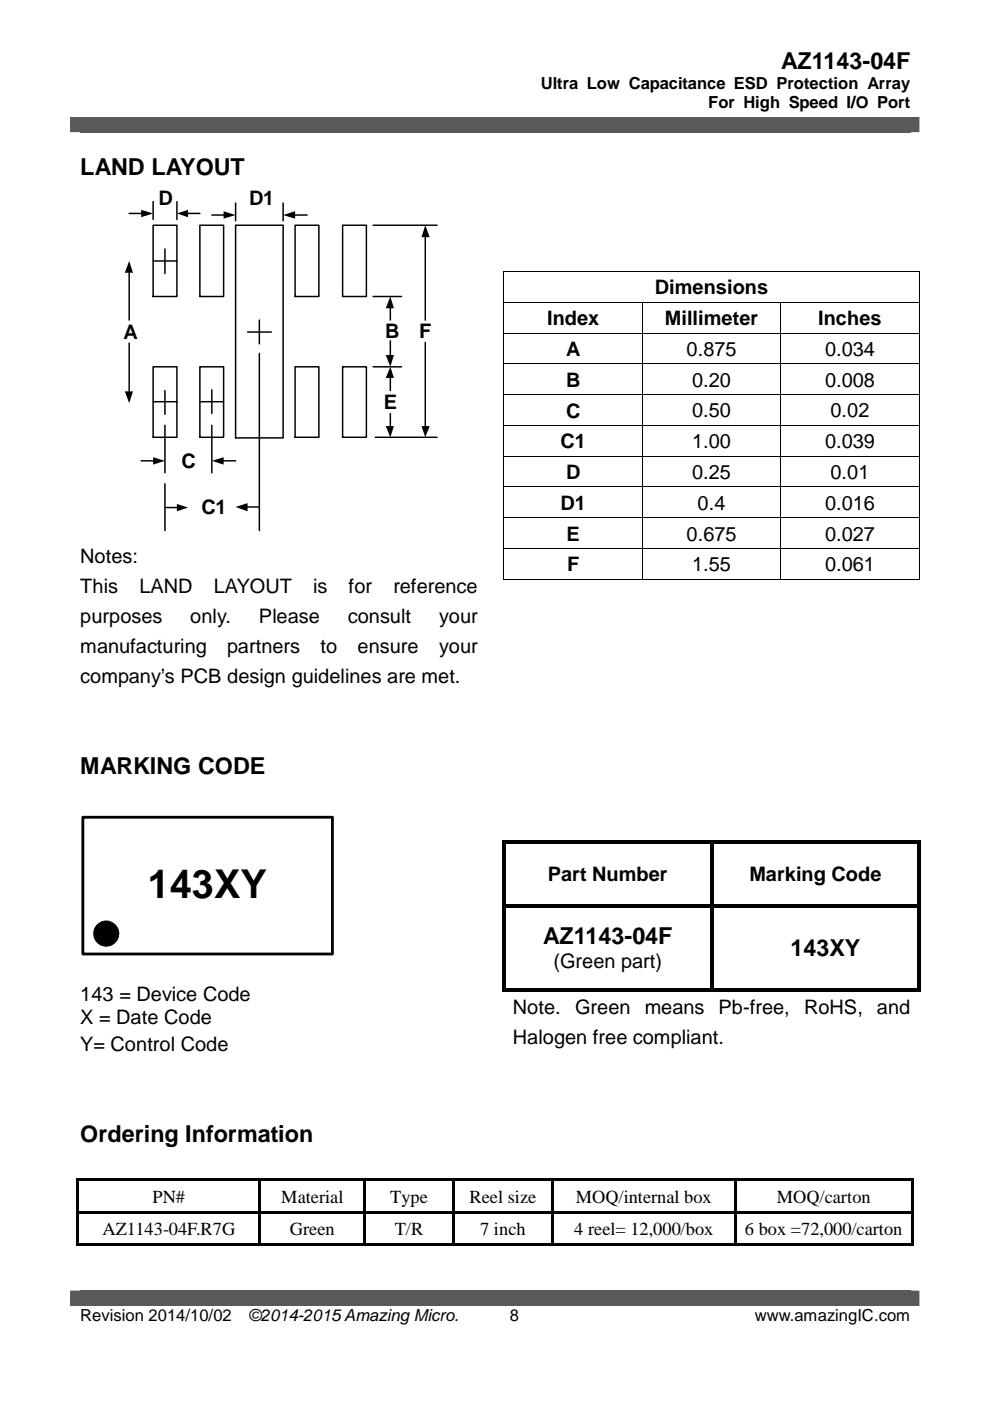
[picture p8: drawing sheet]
<svg xmlns="http://www.w3.org/2000/svg" width="210mm" height="297mm" viewBox="0 0 210 297" stroke-linecap="round" stroke-linejoin="round" font-family="sans-serif">
<g fill="#595959">
<path d="M14.9 24.8h180v3.2h-180z"/>
<path d="M17 24.8h176v3.2h-176z"/>
<path d="M14.9 273.6h180v3.3h-180z"/>
<path d="M17 273.6h176v3.3h-176z"/>
</g>
<g fill="none" stroke="#000" stroke-width=".31">
<path d="M27.4 57.5v10.4M27.4 45.3h2.7M32.5 47.8h5v15.1h-5zM32.5 55.3h5M32.5 42.8v3.7M35 52.8v5.2M37.5 42.8v3.7M39.7 45.3h2.7M42.4 47.8h5v15.1h-5zM44.9 45.6h2.9M50 47.8h10v45h-10zM50 43.1v3.7"/>
<path d="M60 43.1v3.7M62.4 45.6h2.7M62.6 47.8h5v15.1h-5zM72.6 47.8h5.1v15.1h-5.1zM79.1 47.8h13.6M90.2 50.1v17.8M27.4 72.7v10.6M32.5 77.8h5v14.9h-5zM42.4 77.8h5v14.9h-5zM52.5 70.4h5M55 67.9v5M55 74.9v37.6"/>
<path d="M62.6 77.8h5v14.9h-5zM72.6 77.8h5.1v14.9h-5.1zM79.1 62.9h6M79.1 77.8h6M82.8 65.1v2.8M82.8 72.3v3.1M82.8 80v2.8M90.2 72.6v17.9M29.9 97.7h2.7M32.5 85.2h5M35 82.8v5M35 90.2v10"/>
<path d="M42.4 85.2h5M44.9 82.6v5.1M44.9 90.2v10M47.3 97.7h2.7M79.6 92.7h13.1M82.8 87.7v2.8M35 102.6v9.9M35 107.6h2.7M52.3 107.5h2.7"/>
</g>
<g fill="#000">
<path d="M27.4 55.3l.8 2.5h-1.7zM29.9 44.5l2.6 .8-2.6 .8zM37.5 45.3l2.4-.8v1.6zM47.4 44.8l2.6 .8-2.6 .8zM60 45.6l2.6-.8v1.6zM90.2 47.8l.9 2.5h-1.7zM82.8 62.9l.7 2.5h-1.7zM81.8 75.3h1.7l-.7 2.5zM26.5 83h1.7l-.8 2.5zM32.5 96.9l2.5 .8-2.5 .8zM44.9 97.7l2.5-.8v1.6zM82.8 77.8l.7 2.3h-1.7z"/>
<path d="M81.8 90.3h1.7l-.7 2.4zM89.4 90.3h1.7l-.9 2.4zM37.5 106.8l2.4 .8-2.4 .8zM50 107.5l2.5-.8v1.7z"/>
<circle cx="22.5" cy="197.9" r="2.66"/>
</g>
<g fill="#000">
<path d="M106.8 57.5h.1v.2h-.1zM194.8 57.5h.2v.2h-.2zM106.8 64h.1v.2h-.1zM106.8 70.6h.1v.1h-.1zM106.8 77.1h.1v.2h-.1zM136.1 64h.2v.2h-.2zM136.1 70.6h.2v.1h-.2zM136.1 77.1h.2v.2h-.2zM165.5 64h.2v.2h-.2zM165.5 70.6h.2v.1h-.2zM165.5 77.1h.2v.2h-.2zM194.8 64h.2v.2h-.2z"/>
<path d="M194.8 70.6h.2v.1h-.2zM194.8 77.1h.2v.2h-.2zM106.8 83.6h.1v.2h-.1zM106.8 90.1h.1v.2h-.1zM106.8 96.6h.1v.2h-.1zM136.1 83.6h.2v.2h-.2zM136.1 90.1h.2v.2h-.2zM136.1 96.6h.2v.2h-.2zM165.5 83.6h.2v.2h-.2zM165.5 90.1h.2v.2h-.2zM165.5 96.6h.2v.2h-.2zM194.8 83.6h.2v.2h-.2z"/>
<path d="M194.8 90.1h.2v.2h-.2zM194.8 96.6h.2v.2h-.2zM106.8 103.2h.1v.1h-.1zM106.8 109.7h.1v.2h-.1zM106.8 116.2h.1v.2h-.1zM136.1 103.2h.2v.1h-.2zM136.1 109.7h.2v.2h-.2zM136.1 116.2h.2v.2h-.2zM165.5 103.2h.2v.1h-.2zM165.5 109.7h.2v.2h-.2zM165.5 116.2h.2v.2h-.2zM194.8 103.2h.2v.1h-.2z"/>
<path d="M194.8 109.7h.2v.2h-.2zM194.8 116.2h.2v.2h-.2zM106.8 122.8h.1v.1h-.1zM136.1 122.8h.2v.1h-.2zM165.5 122.8h.2v.1h-.2zM194.8 122.8h.2v.1h-.2zM106.5 178.1h.7v.8h-.7zM107.2 178.1h43.3v.8h-43.3zM150.5 178.9h.8zM150.5 178.1h.8v.8h-.8zM151.3 178.1h43.2v.8h-43.2zM194.5 178.1h.8v.8h-.8z"/>
<path d="M106.5 178.9h.7v12.7h-.7zM106.5 191.6h.7v.8h-.7zM107.2 191.6h43.3v.8h-43.3zM150.5 178.9h.8v12.7h-.8zM150.5 191.6h.8v.8h-.8zM151.3 191.6h43.2v.8h-43.2zM194.5 178.9h.8v12.7h-.8zM194.5 191.6h.8v.8h-.8zM106.5 192.4h.7v17.1h-.7zM106.5 209.5h.7v.7h-.7zM107.2 209.5h43.3v.7h-43.3zM150.5 192.4h.8v17.1h-.8z"/>
<path d="M150.5 209.5h.8v.7h-.8zM151.3 209.5h43.2v.7h-43.2zM194.5 192.4h.8v17.1h-.8zM194.5 209.5h.8v.7h-.8zM16.3 249.9h.5v.5h-.5zM16.3 250.4h.5v6.4h-.5zM16.3 256.8h.5v.5h-.5zM16.8 249.9h38.1v.5h-38.1zM16.8 256.8h38.1v.5h-38.1zM54.9 250.4h.5zM54.9 249.9h.5v.5h-.5zM54.9 250.4h.5v6.4h-.5z"/>
<path d="M54.9 256.8h.5v.5h-.5zM55.4 249.9h21.7v.5h-21.7zM55.4 256.8h21.7v.5h-21.7zM77.1 250.4h.5zM77.1 249.9h.5v.5h-.5zM77.1 250.4h.5v6.4h-.5zM77.1 256.8h.5v.5h-.5zM77.6 249.9h18.2v.5h-18.2zM77.6 256.8h18.2v.5h-18.2zM95.8 250.4h.6zM95.8 249.9h.6v.5h-.6zM95.8 250.4h.6v6.4h-.6z"/>
<path d="M95.8 256.8h.6v.5h-.6zM96.4 249.9h20.6v.5h-20.6zM96.4 256.8h20.6v.5h-20.6zM117 250.4h.5zM117 249.9h.5v.5h-.5zM117 250.4h.5v6.4h-.5zM117 256.8h.5v.5h-.5zM117.5 249.9h38.1v.5h-38.1zM117.5 256.8h38.1v.5h-38.1zM155.6 250.4h.5zM155.6 249.9h.5v.5h-.5zM155.6 250.4h.5v6.4h-.5z"/>
<path d="M155.6 256.8h.5v.5h-.5zM156.1 249.9h37.2v.5h-37.2zM156.1 256.8h37.2v.5h-37.2zM193.3 249.9h.5v.5h-.5zM193.3 250.4h.5v6.4h-.5zM193.3 256.8h.5v.5h-.5zM16.3 257.3h.5v6.4h-.5zM16.3 263.7h.5v.5h-.5zM16.8 263.7h38.1v.5h-38.1zM54.9 257.3h.5v6.4h-.5zM54.9 263.7h.5v.5h-.5zM55.4 263.7h21.7v.5h-21.7z"/>
<path d="M77.1 257.3h.5v6.4h-.5zM77.1 263.7h.5v.5h-.5zM77.6 263.7h18.2v.5h-18.2zM95.8 257.3h.6v6.4h-.6zM95.8 263.7h.6v.5h-.6zM96.4 263.7h20.6v.5h-20.6zM117 257.3h.5v6.4h-.5zM117 263.7h.5v.5h-.5zM117.5 263.7h38.1v.5h-38.1zM155.6 257.3h.5v6.4h-.5zM155.6 263.7h.5v.5h-.5zM156.1 263.7h37.2v.5h-37.2z"/>
<path d="M193.3 257.3h.5v6.4h-.5zM193.3 263.7h.5v.5h-.5z"/>
</g>
<g fill="none" stroke="#000" stroke-width=".21">
<path d="M106.8 57.7v6.3M106.9 57.6h87.9M194.9 57.7v6.3M106.8 64.2v6.4M106.8 70.7v6.4M106.8 77.3v6.3M106.9 64.1h29.2M106.9 70.7h29.2M106.9 77.2h29.2M136.2 64.2v6.4M136.2 70.7v6.4M136.2 77.3v6.3"/>
<path d="M136.3 64.1h29.2M136.3 70.7h29.2M136.3 77.2h29.2M165.6 64.2v6.4M165.6 70.7v6.4M165.6 77.3v6.3M165.7 64.1h29.1M165.7 70.7h29.1M165.7 77.2h29.1M194.9 64.2v6.4M194.9 70.7v6.4M194.9 77.3v6.3"/>
<path d="M106.8 83.8v6.3M106.8 90.3v6.3M106.8 96.8v6.4M106.9 83.7h29.2M106.9 90.2h29.2M106.9 96.7h29.2M136.2 83.8v6.3M136.2 90.3v6.3M136.2 96.8v6.4M136.3 83.7h29.2M136.3 90.2h29.2M136.3 96.7h29.2"/>
<path d="M165.6 83.8v6.3M165.6 90.3v6.3M165.6 96.8v6.4M165.7 83.7h29.1M165.7 90.2h29.1M165.7 96.7h29.1M194.9 83.8v6.3M194.9 90.3v6.3M194.9 96.8v6.4M106.8 103.3v6.4M106.8 109.9v6.3M106.8 116.4v6.4"/>
<path d="M106.9 103.3h29.2M106.9 109.8h29.2M106.9 116.3h29.2M136.2 103.3v6.4M136.2 109.9v6.3M136.2 116.4v6.4M136.3 103.3h29.2M136.3 109.8h29.2M136.3 116.3h29.2M165.6 103.3v6.4M165.6 109.9v6.3M165.6 116.4v6.4"/>
<path d="M165.7 103.3h29.1M165.7 109.8h29.1M165.7 116.3h29.1M194.9 103.3v6.4M194.9 109.9v6.3M194.9 116.4v6.4M106.9 122.9h29.2M136.3 122.9h29.2M165.7 122.9h29.1"/>
<circle cx="22.5" cy="197.9" r="2.66"/>
</g>
<path d="M17.6 173.3h52.9v29h-52.9z" fill="none" stroke="#000" stroke-width=".6"/>
<text font-size="8.4" x="31.3" y="190.3">143XY</text>
<g font-size="5">
<text x="165.6" y="14.6">AZ1143-04F</text>
<text x="17" y="37.1">LAND LAYOUT</text>
<text x="17" y="164.1">MARKING CODE</text>
<text x="115.1" y="200.2">AZ1143-04F</text>
<text x="167.6" y="202.7">143XY</text>
<text x="17" y="242.2">Ordering Information</text>
</g>
<g font-size="4.2">
<text x="33.6" y="43.6">D</text>
<text x="52.8" y="43.6">D1</text>
<text x="138.9" y="62.4">Dimensions</text>
<text x="26.2" y="71.8">A</text>
<text x="81.7" y="71.7">B</text>
<text x="88.9" y="71.7">F</text>
<text x="116" y="68.9">Index</text>
<text x="141" y="68.9">Millimeter</text>
<text x="173.5" y="68.9">Inches</text>
<text x="120.1" y="75.5">A</text>
<text x="145.6" y="75.4">0.875</text>
<text x="174.9" y="75.4">0.034</text>
<text x="120" y="82">B</text>
<text x="146.7" y="82">0.20</text>
<text x="174.9" y="82">0.008</text>
<text x="81.4" y="86.6">E</text>
<text x="120" y="88.5">C</text>
<text x="146.7" y="88.5">0.50</text>
<text x="176.1" y="88.5">0.02</text>
<text x="118.8" y="95">C1</text>
<text x="146.7" y="95">1.00</text>
<text x="174.9" y="95">0.039</text>
<text x="38.5" y="99.3">C</text>
<text x="120" y="101.6">D</text>
<text x="146.7" y="101.5">0.25</text>
<text x="176.1" y="101.5">0.01</text>
<text x="42.7" y="109.1">C1</text>
<text x="118.8" y="108.1">D1</text>
<text x="147.9" y="108">0.4</text>
<text x="174.9" y="108">0.016</text>
<text x="17" y="119.3">Notes:</text>
<text x="120.1" y="114.6">E</text>
<text x="145.6" y="114.6">0.675</text>
<text x="174.9" y="114.6">0.027</text>
<text x="17" y="125.7">This</text>
<text x="29.5" y="125.7">LAND</text>
<text x="45.3" y="125.7">LAYOUT</text>
<text x="66.4" y="125.7">is</text>
<text x="73.9" y="125.7">for</text>
<text x="83.4" y="125.7">reference</text>
<text x="120.2" y="121.2">F</text>
<text x="146.7" y="121.1">1.55</text>
<text x="174.9" y="121.1">0.061</text>
<text x="17" y="132">purposes</text>
<text x="40.3" y="132">only.</text>
<text x="54.9" y="132">Please</text>
<text x="73.7" y="132">consult</text>
<text x="93.1" y="132">your</text>
<text x="17" y="138.4">manufacturing</text>
<text x="48.2" y="138.4">partners</text>
<text x="67.9" y="138.4">to</text>
<text x="75.8" y="138.4">ensure</text>
<text x="93.1" y="138.4">your</text>
<text x="17" y="144.7">company’s PCB design guidelines are met.</text>
<text x="116.1" y="186.9">Part Number</text>
<text x="158.9" y="186.9">Marking Code</text>
<text x="117.3" y="205.2">(Green part)</text>
<text x="17" y="212.3">143 = Device Code</text>
<text x="108.8" y="215">Note.</text>
<text x="121.9" y="215">Green</text>
<text x="136.7" y="215">means</text>
<text x="152.4" y="215">Pb-free,</text>
<text x="170.5" y="215">RoHS,</text>
<text x="185.9" y="215">and</text>
<text x="17" y="217.2">X = Date Code</text>
<text x="108.8" y="221.3">Halogen free compliant.</text>
<text x="17" y="222.8">Y= Control Code</text>
</g>
<g font-size="3.9">
<text x="32.3" y="255">PN#</text>
<text x="59.6" y="255">Material</text>
<text x="82.7" y="255">Type</text>
<text x="99.6" y="255">Reel size</text>
<text x="122.1" y="255">MOQ/internal box</text>
<text x="164.7" y="255">MOQ/carton</text>
<text x="21.8" y="261.9">AZ1143-04F.R7G</text>
<text x="61.5" y="261.9">Green</text>
<text x="83.7" y="261.9">T/R</text>
<text x="101.8" y="261.9">7 inch</text>
<text x="121.8" y="261.9">4 reel= 12,000/box</text>
<text x="157.9" y="261.9">6 box =72,000/carton</text>
</g>
<g font-size="3.5">
<text x="114.6" y="18.9">Ultra Low Capacitance ESD Protection Array</text>
<text x="150.2" y="22.9">For High Speed I/O Port</text>
<text x="17" y="280.1">Revision 2014/10/02</text>
<text x="52.7" y="280.1">©2014-2015 Amazing Micro.</text>
<text x="108.1" y="280.2">8</text>
<text x="160.1" y="280.2">www.amazingIC.com</text>
</g>
</svg>
